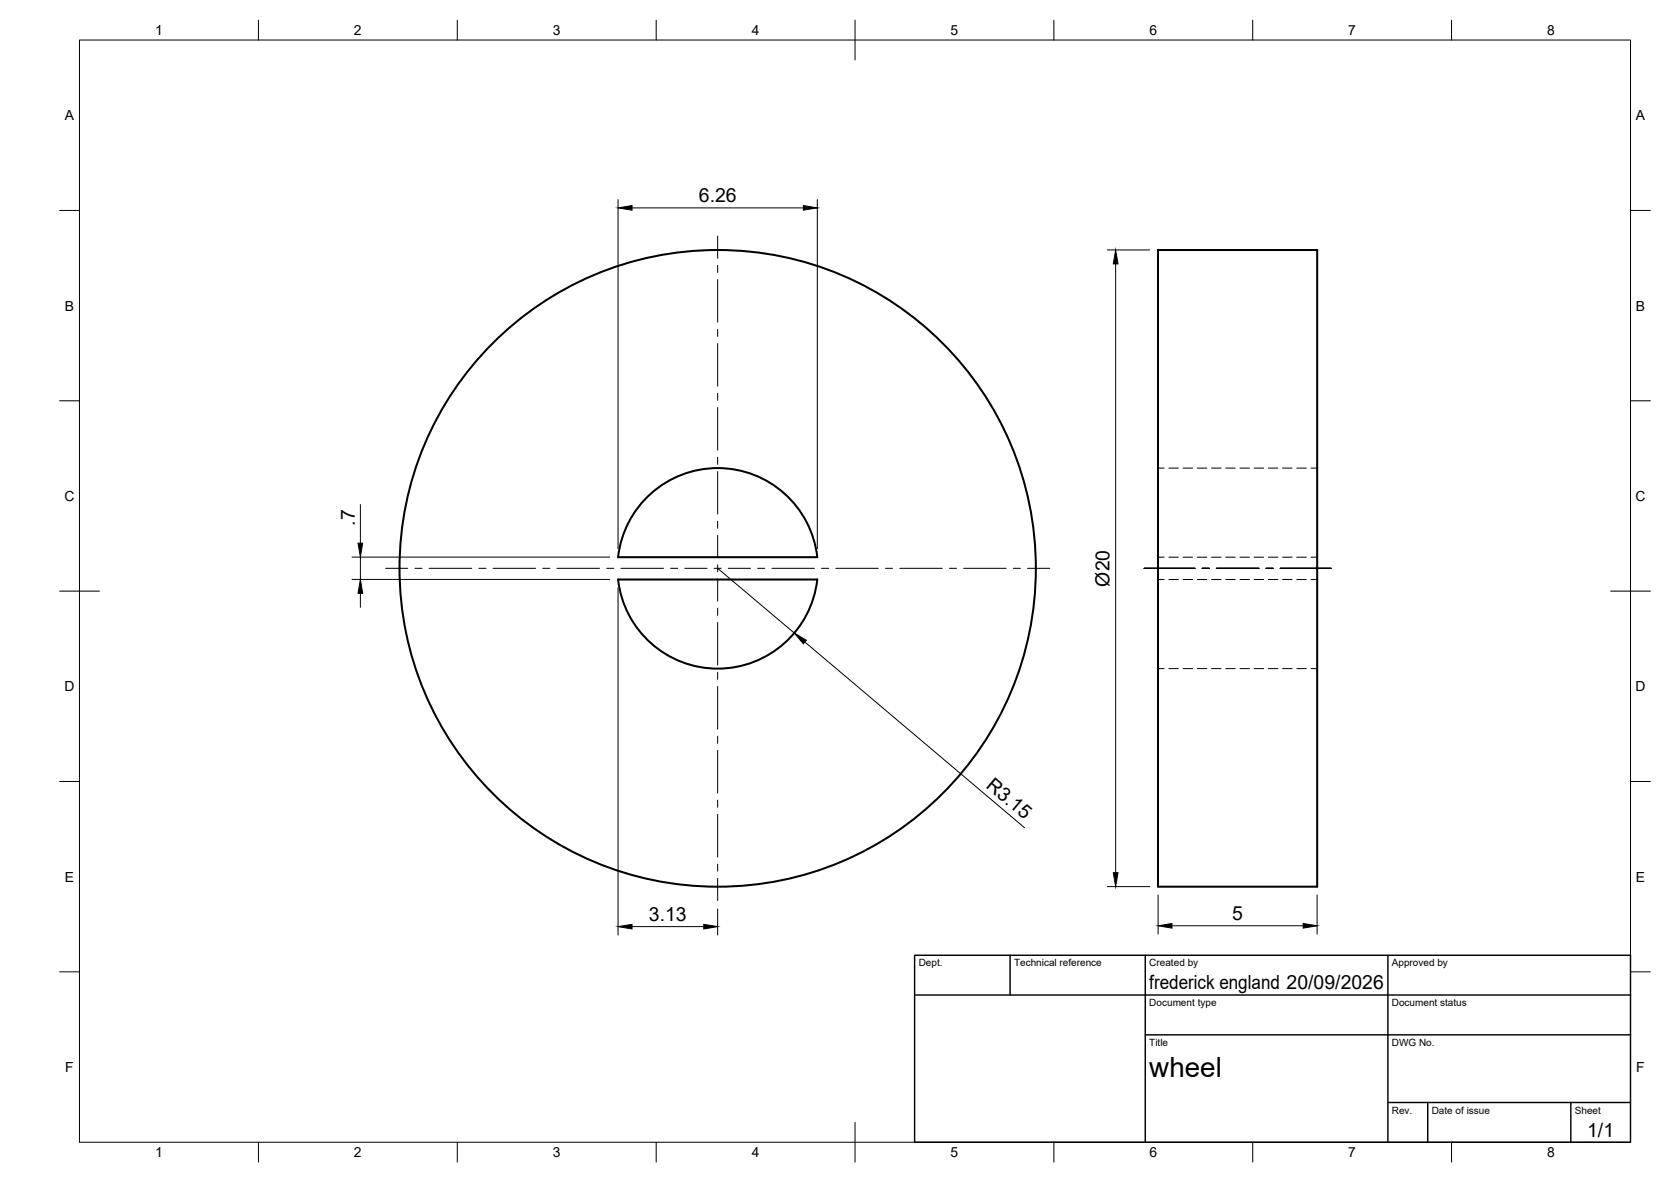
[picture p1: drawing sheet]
<svg xmlns="http://www.w3.org/2000/svg" width="420mm" height="297mm" viewBox="0 0 420 297" stroke-linecap="round" stroke-linejoin="round" font-family="sans-serif">
<!-- layer: Visible -->
<g fill="none" stroke="#000" stroke-width=".51">
<path d="M291.2 62.8h40v160h-40zM162.4 125.3a25.2 25.2 0 0 1 26.2-6.3 25.2 25.2 0 0 1 16.9 21h-50.1a25.1 25.1 0 0 1 7-14.7zM155.4 145.6h50.1a25.2 25.2 0 0 1-25 22.4 25.2 25.2 0 0 1-25.1-22.4z"/>
<circle cx="180.5" cy="142.8" r="80"/>
</g>
<!-- layer: Hidden -->
<g fill="none" stroke="#000" stroke-width=".25">
<path d="M291.2 117.6h1.5M293.9 117.6h2.4M297.5 117.6h2.4M301.1 117.6h2.3M304.6 117.6h2.4M308.2 117.6h2.4M311.8 117.6h2.4M315.3 117.6h2.4M318.9 117.6h2.4M322.5 117.6h2.4M326.1 117.6h2.4M329.6 117.6h1.6"/>
<path d="M291.2 145.6h1.5M291.2 140h1.5M293.9 145.6h2.4M293.9 140h2.4M297.5 145.6h2.4M297.5 140h2.4M301.1 145.6h2.3M301.1 140h2.3M304.6 145.6h2.4M304.6 140h2.4M308.2 145.6h2.4M308.2 140h2.4"/>
<path d="M311.8 145.6h2.4M311.8 140h2.4M315.3 145.6h2.4M315.3 140h2.4M318.9 145.6h2.4M318.9 140h2.4M322.5 145.6h2.4M322.5 140h2.4M326.1 145.6h2.4M326.1 140h2.4M329.6 145.6h1.6M329.6 140h1.6"/>
<path d="M291.2 168h1.5M293.9 168h2.4M297.5 168h2.4M301.1 168h2.3M304.6 168h2.4M308.2 168h2.4M311.8 168h2.4M315.3 168h2.4M318.9 168h2.4M322.5 168h2.4M326.1 168h2.4M329.6 168h1.6"/>
</g>
<!-- layer: BORDER -->
<g fill="none" stroke="#000" stroke-width=".25">
<path d="M20 10.1h390v276.9h-390zM65 5.1v5M115 5.1v5M165 5.1v5M215 5.1v10M265 5.1v5M315 5.1v5M365 5.1v5M15 52.9h5M410 52.9h5M15 100.7h5M410 100.7h5"/>
<path d="M15 148.6h10M405 148.6h10M15 196.4h5M410 196.4h5M15 244.2h5M410 244.2h5M65 287v5M115 287v5M165 287v5M215 282.1v9.9M265 287v5M315 287v5"/>
<path d="M365 287v5"/>
</g>
<!-- layer: TITLEBLOCK -->
<path d="M230 240.1h180v46.9h-180zM230 250h180M254 240.1v9.9M288 240.1v46.9M349 240.1v46.9M288 260.1h122M349 277.1h61M359 277.1v9.9M395 277.1v9.9" fill="none" stroke="#000" stroke-width=".36"/>
<!-- layer: Smart Centers -->
<g fill="none" stroke="#000" stroke-width=".25">
<path d="M180.4 59.3v5.6M180.4 66.7v1.8M180.4 70.3v10.7M180.4 82.8v1.7M180.4 86.3v10.8M180.4 98.8v1.8M180.4 102.4v10.7M180.4 114.9v1.8M180.4 118.5v10.7M180.4 131v1.8M180.4 134.5v5.6M97 142.8h5.5"/>
<path d="M104.3 142.8h1.8M107.9 142.8h10.7M120.4 142.8h1.8M124 142.8h10.7M136.5 142.8h1.8M140 142.8h10.7M152.5 142.8h1.8M156.1 142.8h10.7M168.6 142.8h1.8M172.2 142.8h5.6M179.6 142.8h1.8M180.4 141.9v1.8"/>
<path d="M180.4 145.5v5.6M180.4 152.9v1.8M180.4 156.4v10.7M183.1 142.8h5.6M190.5 142.8h1.8M194.1 142.8h10.7M206.6 142.8h1.8M210.1 142.8h10.8M222.7 142.8h1.7M226.2 142.8h10.7M238.7 142.8h1.8M242.3 142.8h10.7"/>
<path d="M254.8 142.8h1.8M258.4 142.8h5.5M287.7 142.8h12.8M302.3 142.8h1.7M305.8 142.8h10.7M318.3 142.8h1.8M321.9 142.8h12.8M180.4 168.9v1.8M180.4 172.5v10.7M180.4 185v1.8M180.4 188.6v10.7M180.4 201.1v1.8"/>
<path d="M180.4 204.6v10.8M180.4 217.2v1.7M180.4 220.7v5.6"/>
</g>
<!-- layer: FD_Dimensions -->
<g fill="none" stroke="#000" stroke-width=".25">
<path d="M155.4 50.2v87.7M158.9 52.2h43.1M205.5 50.2v87.7M278.4 62.8h10.7M280.5 66.3v153M90.6 126.8v9.7M88.5 145.6h64.8M88.5 140h64.8M90.6 140v5.6M90.6 149.1v3.5M155.4 147.7v87.3M180.4 142.8l19.3 16.3"/>
<path d="M202.4 161.3l55.2 46.7M158.9 232.9h18.1M180.4 228.4v6.6M278.4 222.8h10.7M291.2 224.9v9.8M294.7 232.6h33M331.2 224.9v9.8"/>
</g>
<path d="M155.4 52.2l3.5-.5v1.1zM202 51.7l3.5 .5-3.5 .6zM280.5 62.8l.6 3.5h-1.2zM90 136.5h1.2l-.6 3.5zM90.6 145.6l.6 3.5h-1.2zM199.7 159.1l3.1 1.8-.8 .9zM279.9 219.3h1.2l-.6 3.5zM155.4 232.9l3.5-.6v1.2zM177 232.3l3.4 .6-3.4 .6zM291.2 232.6l3.5-.5v1.1zM327.7 232.1l3.5 .5-3.5 .6z" fill="#000" stroke="#000" stroke-width=".25"/>
<text font-size="7" x="289" y="270.6">wheel</text>
<g font-size="4.9">
<text x="175.7" y="50.8">6.26</text>
<text x="89.2" y="132.1" transform="rotate(-90 89.2 132.1)">.7</text>
<text x="279" y="147.4" transform="rotate(-90 279 147.4)">Ø20</text>
<text x="247.7" y="197.7" transform="rotate(40 247.7 197.7)">R3.15</text>
<text x="163.2" y="231.4">3.13</text>
<text x="309.8" y="231.2">5</text>
<text x="289" y="248.5">frederick england 20/09/2026</text>
<text x="399.1" y="285.7">1/1</text>
</g>
<g font-size="3.5">
<text x="39" y="8.8">1</text>
<text x="89" y="8.8">2</text>
<text x="139" y="8.8">3</text>
<text x="189" y="8.8">4</text>
<text x="239" y="8.8">5</text>
<text x="289" y="8.8">6</text>
<text x="339" y="8.8">7</text>
<text x="389" y="8.8">8</text>
<text x="16.3" y="30.2">A</text>
<text x="411.3" y="30.2">A</text>
<text x="16.3" y="78">B</text>
<text x="411.3" y="78">B</text>
<text x="16.2" y="125.9">C</text>
<text x="411.2" y="125.9">C</text>
<text x="16.2" y="173.7">D</text>
<text x="411.2" y="173.7">D</text>
<text x="16.3" y="221.6">E</text>
<text x="411.3" y="221.6">E</text>
<text x="16.4" y="269.4">F</text>
<text x="411.4" y="269.4">F</text>
<text x="39" y="290.8">1</text>
<text x="89" y="290.8">2</text>
<text x="139" y="290.8">3</text>
<text x="189" y="290.8">4</text>
<text x="239" y="290.8">5</text>
<text x="289" y="290.8">6</text>
<text x="339" y="290.8">7</text>
<text x="389" y="290.8">8</text>
</g>
<g font-size="2.5">
<text x="231" y="242.9">Dept.</text>
<text x="255" y="242.9">Technical reference</text>
<text x="289" y="242.9">Created by</text>
<text x="350" y="242.9">Approved by</text>
<text x="289" y="252.8">Document type</text>
<text x="350" y="252.8">Document status</text>
<text x="289" y="262.9">Title</text>
<text x="350" y="262.9">DWG No.</text>
<text x="350" y="279.9">Rev.</text>
<text x="360" y="279.9">Date of issue</text>
<text x="396" y="279.9">Sheet</text>
</g>
</svg>
